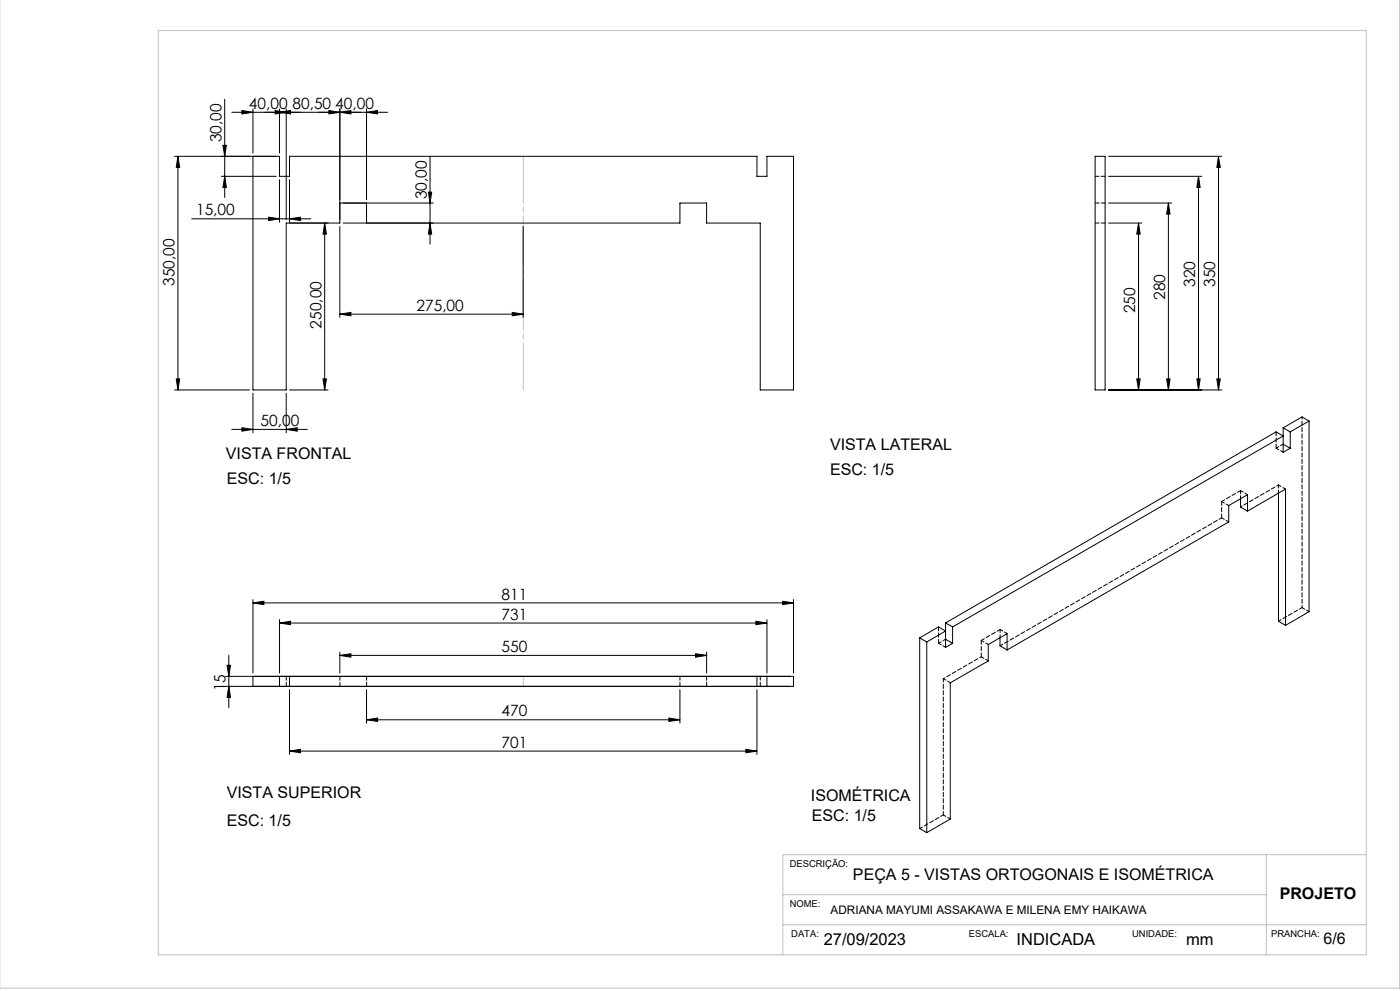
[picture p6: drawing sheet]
<svg xmlns="http://www.w3.org/2000/svg" width="420mm" height="297mm" viewBox="0 0 420 297" stroke-linecap="round" stroke-linejoin="round" font-family="sans-serif">
<g fill="none" stroke="#000" stroke-width=".3">
<path d="M67.4 29.7v29.5M69.5 33.7h46.8M72.6 33.1l3.3 .6-3.3 .4zM75.9 32.6v13.3M82.5 33.1l3.4 .6-3.4 .4zM83.9 33.7l3.3-.6v1zM83.9 32.6v13.3M85.9 32.6v33.3M98.7 33.1l3.3 .6-3.3 .4zM102 33.7l3.3-.6v1zM102 32.6v34.2h-16.1v50.1h-10v-70.1M110 33.7l3.3-.6v1z"/>
<path d="M110 32.6v27.3M52.4 46.8h31.5v6h3v-6h140.2v6h3v-6h8v70.1h-10v-50.1h-16.1v-5.9h-8v5.9h-101M53.4 46.8v70.1M53.4 46.8l.5 3.4h-1zM66.4 52.8h16.5M66.9 43.6h1l-.5 3.2zM67.4 52.8l.5 3.4h-1zM83.9 53.9v12.7M86.9 53.9v12.7M128.5 57.6h1l-.5 3.3zM129 46.8v26.4M328.5 46.8h3v70.1h-3z"/>
<path d="M332.6 52.8h27.9M332.6 46.8h33.9M359.6 52.8l.4 3.4h-.9zM359.6 52.8v64.1M365.5 46.8l.6 3.4h-1zM365.5 46.8v70.1M57.5 65.6h35.7M80.6 65.1l3.3 .5-3.3 .5zM86.9 65.6l3.3-.5v1zM97.4 66.8v50.1M97.4 66.8l.5 3.4h-1zM102 67.9v27.2"/>
<path d="M110 60.9v5.9M129 66.8l.5 3.4h-1zM130 60.9h-28M157 67.9v27.2M332.6 60.9h18.9M332.6 66.8h9.9M341.6 66.8l.5 3.4h-1.1zM341.6 66.8v50.1M350.5 60.9l.5 3.3h-1zM350.5 60.9v56M102 94.2l3.3-.6v1zM102 94.2h55"/>
<path d="M153.7 93.6l3.3 .6-3.3 .4zM52.4 116.9h22.5M52.9 113.6h1l-.5 3.3zM75.9 117.9v11.8M85.9 117.9v11.8M86.9 116.9h11.5M96.9 113.6h1l-.5 3.3zM332.6 116.9h33.9M341 113.6h1.1l-.5 3.3zM350 113.6h1l-.5 3.3zM359.1 113.6h.9l-.4 3.3zM365.1 113.6h1l-.6 3.3z"/>
<path d="M69.5 128.7h22.7M72.6 128.2l3.3 .5-3.3 .5zM85.9 128.7l3.3-.5v1zM385 128.2v7.4l2.1-1.3M385 128.2l2.1 1.2M385 133.1l2.1 1.2M387.1 129.4v4.9M392.7 126.2l-5.6 3.2M392.7 126.2v57.1l-7 4.1M392.7 126.2l-2.1-1.2-5.6 3.2M372.1 149.5v2.4l2.2 1.3M374.3 153.2l11.4-6.6v40.8"/>
<path d="M374.3 153.2v-4.9l-5.7 3.2v4.9l-66.5 38.4M383.5 147.8v38.4l2.2 1.2M75.9 179.7v22M238.1 179.7v22M68.1 199.4h1l-.4 3.3zM68.7 196.4v15.7M75.9 180.7l3.3-.5v1zM75.9 180.7h162.2M83.9 186.7l3.3-.5v1zM83.9 185.7v16M83.9 186.7h146.2M102 196.4l3.3-.5v1.1z"/>
<path d="M102 195.4v6.3M102 196.4h110M208.7 195.9l3.3 .5-3.3 .6zM212 195.4v6.3M226.8 186.2l3.3 .5-3.3 .5zM230.1 185.7v16M234.8 180.2l3.3 .5-3.3 .5zM275.9 191.2l5.7-3.3 2.1 1.2-5.7 3.3M275.9 191.2l2.1 1.2M275.9 191.2v57.1l2.1 1.3M278 192.4v57.2M283.7 186.7l99.1-57.3 2.2 1.3-99.2 57.2"/>
<path d="M283.7 186.7v7.3l2.1-1.2M283.7 186.7l2.1 1.2M283.7 191.6l2.1 1.2M285.8 187.9v4.9M300 191.1v2.5l2.1 1.2M302.1 194.8v-4.9l-5.6 3.3v4.9l-11.4 6.5v40.9l-7.1 4.1M67.6 202.7h170.5v3h-170.5M68.7 205.7l.4 3.3h-1zM75.9 202.7v3M83.9 202.7v3M86.9 202.7v3M86.9 206.7v19.4"/>
<path d="M110 215.7l3.3-.5v1zM110 206.7v10M110 215.7h94M200.7 215.2l3.3 .5-3.3 .5zM204 206.7v10M227.1 202.7v3M227.1 206.7v19.4M230.1 202.7v3M86.9 225.1l3.3-.5v1zM86.9 225.1h140.2M223.8 224.6l3.3 .5-3.3 .5z"/>
</g>
<path d="M157 46.8v70" fill="none" stroke="#c0c0c0" stroke-width=".3" stroke-dasharray="15.2 1.3 1.3 1.3" stroke-dashoffset="1.2"/>
<path d="M157 205.7v-3" fill="none" stroke="#c0c0c0" stroke-width=".3" stroke-dasharray="15.2 1.3 1.3 1.3"/>
<path d="M419.9 -.1v296.3h-420M47.5 9.2h362.4v277h-362.4zM379.9 256.1v30.1M409.9 256.1h-175v30.1M234.9 277.1h175M234.9 268.1h145" fill="none" stroke="#c0c0c0" stroke-width=".3"/>
<g fill="#000">
<path d="M83.9 33.7l3.3-.6v1zM72.6 33.1l3.3 .6-3.3 .4z"/>
<path d="M82.5 33.1l3.4 .6-3.4 .4zM102 33.7l3.3-.6v1z"/>
<path d="M98.7 33.1l3.3 .6-3.3 .4zM110 33.7l3.3-.6v1z"/>
<path d="M53.4 46.8l.5 3.4h-1zM52.9 113.6h1l-.5 3.3zM68.1 199.4h1l-.4 3.3zM68.7 205.7l.4 3.3h-1z"/>
<path d="M67.4 52.8l.5 3.4h-1zM66.9 43.6h1l-.5 3.2zM129 66.8l.5 3.4h-1zM128.5 57.6h1l-.5 3.3z"/>
<path d="M359.6 52.8l.4 3.4h-.9zM359.1 113.6h.9l-.4 3.3zM350.5 60.9l.5 3.3h-1zM350 113.6h1l-.5 3.3zM341.6 66.8l.5 3.4h-1.1zM341 113.6h1.1l-.5 3.3zM365.5 46.8l.6 3.4h-1zM365.1 113.6h1l-.6 3.3z"/>
<path d="M86.9 65.6l3.3-.5v1zM80.6 65.1l3.3 .5-3.3 .5z"/>
<path d="M102 94.2l3.3-.6v1zM153.7 93.6l3.3 .6-3.3 .4z"/>
<path d="M96.9 113.6h1l-.5 3.3zM97.4 66.8l.5 3.4h-1z"/>
<path d="M72.6 128.2l3.3 .5-3.3 .5zM85.9 128.7l3.3-.5v1zM75.9 180.7l3.3-.5v1zM234.8 180.2l3.3 .5-3.3 .5z"/>
<path d="M83.9 186.7l3.3-.5v1zM226.8 186.2l3.3 .5-3.3 .5z"/>
<path d="M102 196.4l3.3-.5v1.1zM208.7 195.9l3.3 .5-3.3 .6z"/>
<path d="M110 215.7l3.3-.5v1zM200.7 215.2l3.3 .5-3.3 .5z"/>
<path d="M86.9 225.1l3.3-.5v1zM223.8 224.6l3.3 .5-3.3 .5z"/>
</g>
<g fill="none" stroke="#000" stroke-width=".3" stroke-dasharray="1.3 .6" stroke-dashoffset=".1">
<path d="M328.6 52.8h3M328.6 66.8h3M328.6 60.8h3M382.8 134.3v-4.9M366.5 155.2v-4.9M281.6 192.8v-4.9M294.4 196.8v-4.9M85.9 205.7v-3M102 205.7v-3M110 205.7v-3M204 205.7v-3M212 205.7v-3"/>
<path d="M228.1 205.7v-3"/>
</g>
<g fill="none" stroke="#000" stroke-width=".3" stroke-dasharray="1.3 .6" stroke-dashoffset=".4">
<path d="M385 135.6l-2.2-1.3M385 133.1l-2.2 1.2M368.6 156.4l-2.1-1.2M368.6 151.5l-2.1-1.2M372.2 147v2.5M374.3 148.2l-2.1-1.2M383.5 145.4v2.4M385.7 146.6l-2.2-1.2M283.7 194l-2.1-1.2M283.7 191.6l-2.1 1.2M296.5 198l-2.1-1.2M296.5 193.2l-2.1-1.3"/>
<path d="M300 188.7v2.4M300 193.6l66.5-38.4M302.2 189.9l-2.2-1.2M383.5 186.2l7.1-4.1M392.7 183.3l-2.1-1.2M285.1 204.6l-2.1-1.2M275.9 248.3l7.1-4.1M285.1 245.4l-2.1-1.2"/>
</g>
<path d="M366.5 150.3l5.7-3.3M294.4 191.9l5.6-3.2M283 244.2v-40.8" fill="none" stroke="#000" stroke-width=".3" stroke-dasharray="1.3 .6" stroke-dashoffset=".2"/>
<path d="M372.2 151.9l11.3-6.5M283 203.4l11.4-6.6" fill="none" stroke="#000" stroke-width=".3" stroke-dasharray="1.3 .6" stroke-dashoffset=".7"/>
<path d="M390.6 182.1v-57.2" fill="none" stroke="#000" stroke-width=".3" stroke-dasharray="1.3 .6" stroke-dashoffset=".6"/>
<g font-size="4.9">
<text x="247.1" y="283.2">27/09/2023</text>
<text x="305" y="283.2">INDICADA</text>
<text x="355.9" y="283.2">mm</text>
</g>
<g font-size="4.8">
<text x="67.8" y="137.7">VISTA FRONTAL</text>
<text x="249" y="134.9">VISTA LATERAL</text>
<text x="249" y="142.3">ESC: 1/5</text>
<text x="68" y="145.1">ESC: 1/5</text>
<text x="68" y="239">VISTA SUPERIOR</text>
<text x="243.3" y="240">ISOMÉTRICA</text>
<text x="243.6" y="246">ESC: 1/5</text>
<text x="68" y="247.6">ESC: 1/5</text>
<text x="255.9" y="263.7">PEÇA 5 - VISTAS ORTOGONAIS E ISOMÉTRICA</text>
<text x="383.9" y="269.5">PROJETO</text>
<text x="397.1" y="283">6/6</text>
</g>
<g font-size="4.7">
<text x="74.7" y="32.6">40,00 80,50</text>
<text x="100.6" y="32.6">40,00</text>
<text x="66.4" y="42.7" transform="rotate(-90 66.4 42.7)">30,00</text>
<text x="128" y="59.7" transform="rotate(-90 128 59.7)">30,00</text>
<text x="58.8" y="64.6">15,00</text>
<text x="52.4" y="85.7" transform="rotate(-90 52.4 85.7)">350,00</text>
<text x="349.5" y="89.8" transform="rotate(-90 349.5 89.8)">280</text>
<text x="358.6" y="86" transform="rotate(-90 358.6 86)">320</text>
<text x="364.6" y="86" transform="rotate(-90 364.6 86)">350</text>
<text x="124.9" y="93.1">275,00</text>
<text x="340.6" y="93.9" transform="rotate(-90 340.6 93.9)">250</text>
<text x="96.4" y="98.5" transform="rotate(-90 96.4 98.5)">250,00</text>
<text x="78.2" y="127.7">50,00</text>
<text x="150.4" y="179.7">811</text>
<text x="150.4" y="185.7">731</text>
<text x="150.4" y="195.4">550</text>
<text x="67.6" y="207.1" transform="rotate(-90 67.6 207.1)">15</text>
<text x="150.4" y="214.7">470</text>
<text x="150.4" y="224.1">701</text>
</g>
<text font-size="3.5" x="249.2" y="274">ADRIANA MAYUMI ASSAKAWA E MILENA EMY HAIKAWA</text>
<g font-size="2.8">
<text x="236.9" y="259.8">DESCRIÇÃO:</text>
<text x="236.9" y="272">NOME:</text>
<text x="237.4" y="280.8">DATA:</text>
<text x="290.7" y="280.8">ESCALA:</text>
<text x="339.6" y="280.8">UNIDADE:</text>
<text x="381.3" y="280.8">PRANCHA:</text>
</g>
</svg>
